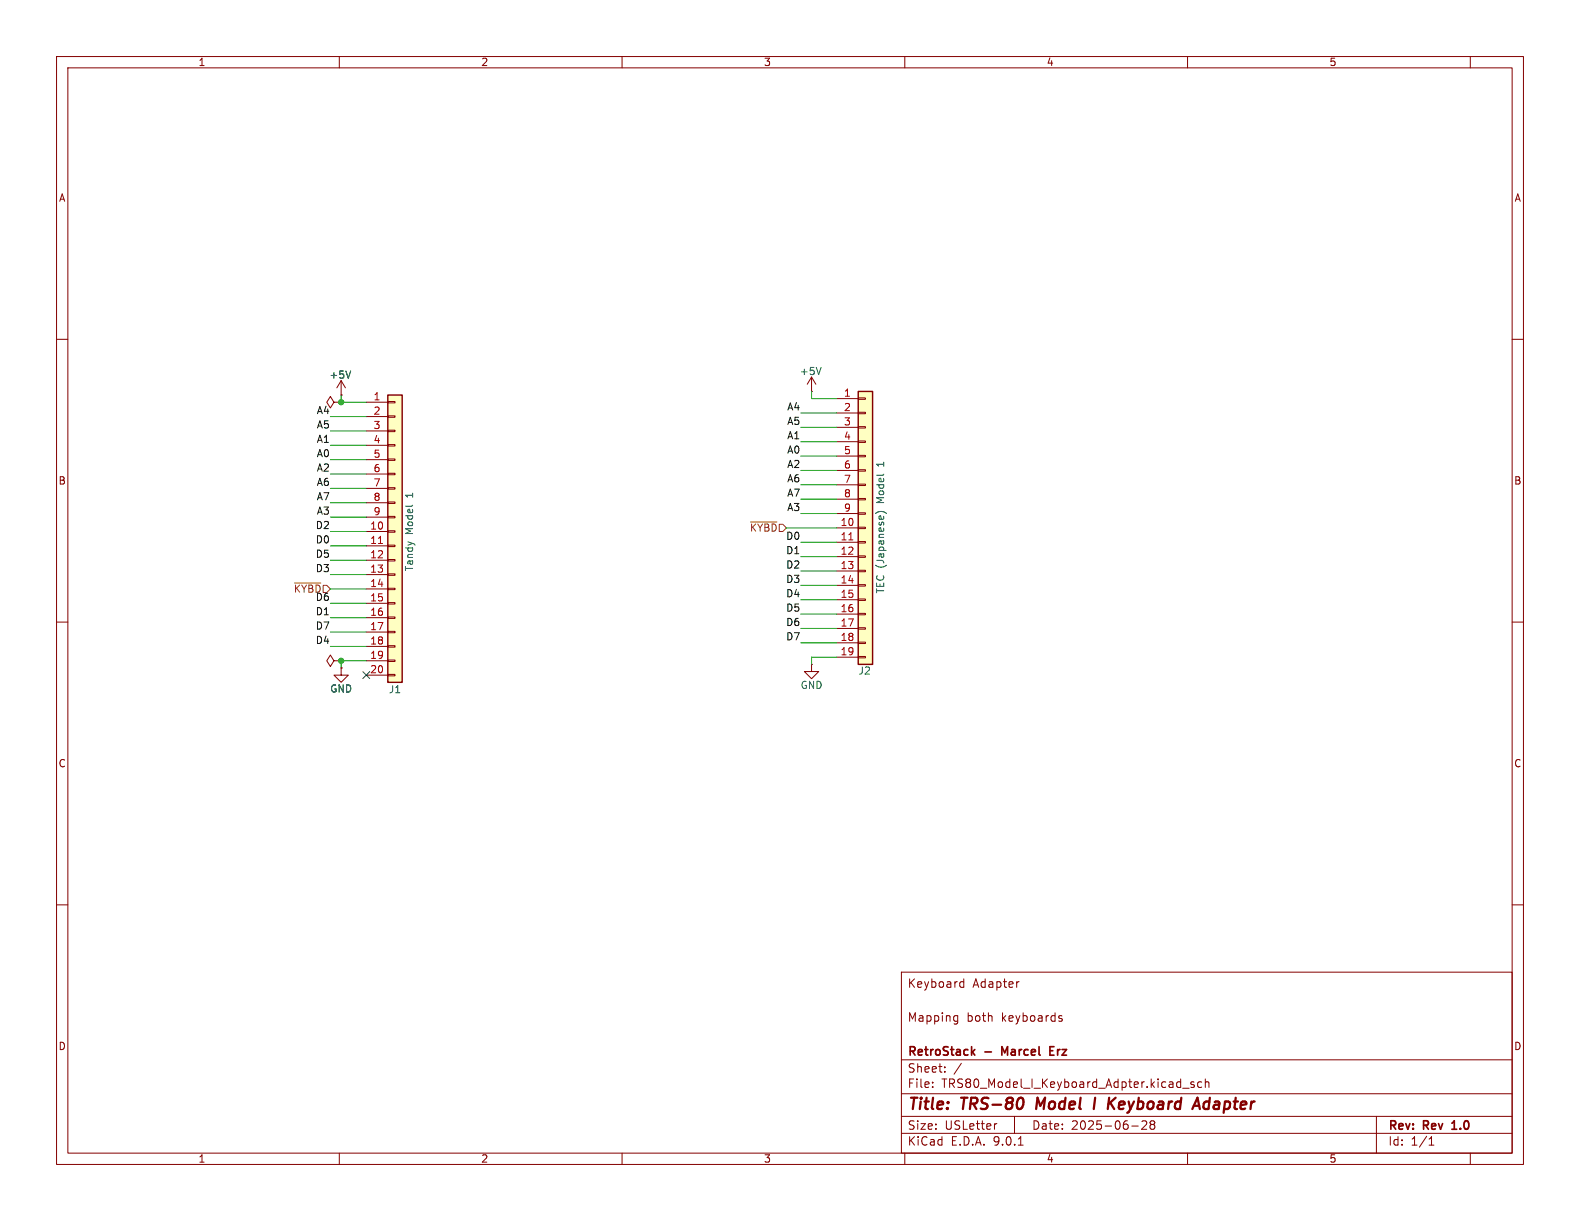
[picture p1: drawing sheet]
<svg xmlns="http://www.w3.org/2000/svg" width="279mm" height="216mm" viewBox="0 0 279 216" stroke-linecap="round" stroke-linejoin="round" font-family="sans-serif">
<g fill="none" stroke="#840000" stroke-width=".18">
<path d="M10 10h259.4v195.9h-259.4zM12 12h255.4v191.9h-255.4zM60 10v2M110 10v2M160 10v2M210 10v2M260 10v2M10 60h2M267.4 60h2M10 110h2M267.4 110h2M10 160h2"/>
<path d="M159.4 171.9h108v32h-108zM168.9 179.6l.5 .1M169.4 179.6v1.2l-.2 .2-.3 .1M169.9 174.5h.5M169.9 173.7h.5M170.4 173.1v1.5M180.2 173.6l-.3 .1M187.4 179.6l.4 .1M267.4 160h2M159.4 197.4h108M159.4 193.4h108M159.4 187.4h108"/>
<path d="M164.9 192.1v.2M164.9 191.4v.1M167.1 189.4v.2M167.1 188.7v.1M169.4 180.5l-.5 .1M170 188l-1.3 1.9M176.3 198.7l-.3 .1M179.4 197.4v3M187.4 180.1l.4 .1 .1 .2-.3 .2h-.2M200.1 199.1h1.2M202.7 198.3v.5l-.8 .9h.9M203.4 198.3v.2l.2 .3"/>
<path d="M203.6 198.8l-.2 .3v.4l.2 .2 .5-.1 .1-.2-.1-.4-.2-.2M203.6 198.8h.3M204.1 198.3l.1 .2-.3 .3M209.1 192.4h1.2M211.1 191.4l-.3-.1-.2 .2v.2l.5 .2v.3h-.5M212.5 191.4l-.4-.1-.3 .3v.4l.1 .2h.6M213.1 191.4l.3-.1 .3 .1 .1 .9M213.1 190.8v1.5M243.4 197.4v6.5M60 203.9v2M110 203.9v2M159.4 200.4h108"/>
<path d="M160 203.9v2M180.1 202.5h.8M210 203.9v2M252.7 202.5h.9M252.7 201.4l.4-.4v1.5M260 203.9v2"/>
</g>
<path d="M172 186l.4 .6M172.4 185.6l-.6 .5M177.7 186.1l-.5-1v1.5M185.7 185.8h.5M186.4 185.1h-.7v1.5h.7M256.7 199.7h.9M256.9 198.5l-.2 .1" fill="none" stroke="#840000" stroke-width=".3"/>
<path d="M180.8 194.2a1.31 1.31 0 0 1 0 1.5M183.5 194.1l-.3 2M193.7 194.1l-.3 2M197.3 194.1l-1.3 1.1M213.7 194.8a.66 .66 0 0 0-.8 .4v.7l.2 .2h.4" fill="none" stroke="#840000" stroke-width=".4"/>
<path d="M68.6 69.9h2.5v50.8h-2.5z" fill="#ffffc2"/>
<path d="M68.6 69.9h2.5v50.8h-2.5z" fill="none" stroke="#840000" stroke-width=".25"/>
<g fill="none" stroke="#840000" stroke-width=".18">
<path d="M59.1 71.1l-.7-1-.6 1 .6 1 .7-1h1.2M60.3 69.9h.1M60.3 71.1h.1M60.3 67.3l-.7 1.3M60.3 67.3l.8 1.3M60.3 67.3v2.6M64.8 71.1h3.8M64.8 73.7h3.8M64.8 76.2h3.8M64.8 78.7h3.8M68.6 71h1.2v.2h-1.2zM68.6 73.5h1.2v.3h-1.2z"/>
<path d="M68.6 76.1h1.2v.2h-1.2zM68.6 78.6h1.2v.3h-1.2zM64.8 81.3h3.8M64.8 83.8h3.8M64.8 86.4h3.8M64.8 88.9h3.8M64.8 91.4h3.8M64.8 94h3.8M64.8 96.5h3.8M64.8 99.1h3.8M68.6 81.2h1.2v.2h-1.2zM68.6 83.7h1.2v.2h-1.2z"/>
<path d="M68.6 86.2h1.2v.3h-1.2zM68.6 88.8h1.2v.2h-1.2zM68.6 91.3h1.2v.3h-1.2zM68.6 93.9h1.2v.2h-1.2zM68.6 96.4h1.2v.2h-1.2zM68.6 98.9h1.2v.3h-1.2zM64.8 101.6h3.8M64.8 104.1h3.8M64.8 106.7h3.8M64.8 109.2h3.8M64.8 111.8h3.8M64.8 114.3h3.8"/>
<path d="M64.8 116.8h3.8M64.8 119.4h3.8M68.6 101.5h1.2v.2h-1.2zM68.6 104h1.2v.3h-1.2zM68.6 106.6h1.2v.2h-1.2zM68.6 109.1h1.2v.2h-1.2zM68.6 111.6h1.2v.3h-1.2zM68.6 114.2h1.2v.2h-1.2zM68.6 116.7h1.2v.3h-1.2zM68.6 119.3h1.2v.2h-1.2z"/>
</g>
<path d="M66.9 96.1h.7" fill="none" stroke="#a90000" stroke-width=".18"/>
<path d="M62 65.6l-.4 1.3" fill="none" stroke="#006464" stroke-width=".18"/>
<path d="M151.8 69.2h2.5v48.3h-2.5z" fill="#ffffc2"/>
<path d="M151.8 69.2h2.5v48.3h-2.5z" fill="none" stroke="#840000" stroke-width=".25"/>
<g fill="none" stroke="#840000" stroke-width=".18">
<path d="M60.3 69.9h.1M60.3 71.1h.1M143.5 69.2h.1M143.5 66.7l-.8 1.2M143.5 66.7l.8 1.2M143.5 66.7v2.5M148 70.5h3.8M148 73h3.8M148 75.6h3.8M148 78.1h3.8M151.8 70.4h1.2v.2h-1.2zM151.8 72.9h1.2v.3h-1.2z"/>
<path d="M151.8 75.4h1.2v.3h-1.2zM151.8 78h1.2v.2h-1.2zM148 80.6h3.8M148 83.2h3.8M148 85.7h3.8M148 88.3h3.8M148 90.8h3.8M148 93.3h3.8M148 95.9h3.8M148 98.4h3.8M151.8 80.5h1.2v.3h-1.2zM151.8 83.1h1.2v.2h-1.2z"/>
<path d="M151.8 85.6h1.2v.3h-1.2zM151.8 88.1h1.2v.3h-1.2zM151.8 90.7h1.2v.2h-1.2zM151.8 93.2h1.2v.3h-1.2zM151.8 95.8h1.2v.2h-1.2zM151.8 98.3h1.2v.3h-1.2zM59.1 116.8l-.7-1-.6 1 .6 1.1 .7-1.1h1.2M60.3 118.1v1.3h1.3l-1.3 1.3-1.2-1.3h1.2M60.3 118.1h.1M60.3 116.8h.1M143.5 117.5v1.2h1.3l-1.3 1.3-1.3-1.3h1.3M143.5 117.5h.1"/>
<path d="M148 101h3.8M148 103.5h3.8M148 106h3.8M148 108.6h3.8M148 111.1h3.8M148 113.7h3.8M148 116.2h3.8M151.8 100.8h1.2v.3h-1.2zM151.8 103.4h1.2v.2h-1.2zM151.8 105.9h1.2v.3h-1.2zM151.8 108.5h1.2v.2h-1.2zM151.8 111h1.2v.3h-1.2z"/>
<path d="M151.8 113.5h1.2v.3h-1.2zM151.8 116.1h1.2v.2h-1.2z"/>
</g>
<path d="M150.1 95.5h.7" fill="none" stroke="#a90000" stroke-width=".18"/>
<path d="M62 65.6l-.4 1.3M145.2 65l-.4 1.2M154.8 90.8a1.46 1.46 0 0 1 2 0" fill="none" stroke="#006464" stroke-width=".18"/>
<path d="M132.7 92.3h4.7M52.1 103.1h4.6" fill="none" stroke="#725600" stroke-width=".18"/>
<g fill="none" stroke="#009600" stroke-width=".18">
<path d="M58.4 76.2h6.4M58.4 78.7h6.4M58.4 73.7h6.4M60.3 69.9v1.2h4.5M141.6 75.6h6.4M141.6 73h6.4M141.6 78.1h6.4M143.5 69.2v1.3h4.5M58.4 99.1h6.4M58.4 96.5h6.4M58.4 83.8h6.4M58.4 81.3h6.4"/>
<path d="M58.4 94h6.4M58.4 91.4h6.4M58.4 88.9h6.4M58.4 86.4h6.4M139.1 93.3h8.9M141.6 83.2h6.4M141.6 85.7h6.4M141.6 88.3h6.4M141.6 95.9h6.4M141.6 98.4h6.4M141.6 80.6h6.4M141.6 90.8h6.4"/>
<path d="M58.4 104.1h6.4M58.4 101.6h6.4M58.4 109.2h6.4M58.4 111.8h6.4M58.4 114.3h6.4M58.4 106.7h6.4M64.8 116.8h-4.5v1.3M141.6 103.5h6.4M141.6 101h6.4M141.6 113.7h6.4M141.6 106h6.4M141.6 111.1h6.4"/>
<path d="M141.6 108.6h6.4M148 116.2h-4.5v1.3"/>
</g>
<path d="M64.2 118.8l1.2 1.2M65.4 118.8l-1.2 1.2" fill="none" stroke="#000084" stroke-width=".18"/>
<g fill="#009600" stroke="#009600" stroke-width=".18">
<circle cx="60.3" cy="71.1" r=".46"/>
<circle cx="60.3" cy="116.8" r=".46"/>
</g>
<g font-size="2.8" fill="#840000">
<text x="160.4" y="196.8">Title:</text>
<text x="170.1" y="196.8">TRS-80</text>
<text x="184.1" y="196.8">Model</text>
<text x="195.1" y="196.8">I</text>
<text x="198.4" y="196.8">Keyboard</text>
<text x="214.4" y="196.8">Adapter</text>
</g>
<g font-size="2.1" fill="#840000">
<text x="160.4" y="174.9">Keyboard</text>
<text x="172" y="174.9">Adapter</text>
<text x="160.4" y="180.9">Mapping</text>
<text x="170.9" y="180.9">both</text>
<text x="177.1" y="180.9">keyboards</text>
<text x="160.4" y="189.9">Sheet:</text>
<text x="160.4" y="187.1">RetroStack</text>
<text x="174.2" y="187.1">-</text>
<text x="177.8" y="187.1">Marcel</text>
<text x="186.9" y="187.1">Erz</text>
<text x="160.4" y="192.6">File:</text>
<text x="166.5" y="192.6">TRS80_Model_I_Keyboard_Adpter.kicad_sch</text>
<text x="160.4" y="202.8">KiCad</text>
<text x="160.4" y="200">Size:</text>
<text x="167.1" y="200">USLetter</text>
<text x="168.1" y="202.8">E.D.A.</text>
<text x="175.7" y="202.8">9.0.1</text>
<text x="182.4" y="200">Date:</text>
<text x="189.4" y="200">2025-06-28</text>
<text x="245.4" y="200.2">Rev:</text>
<text x="245.4" y="202.8">Id:</text>
<text x="249.5" y="202.8">1/1</text>
<text x="251.8" y="200.2">Rev</text>
<text x="257.5" y="200.2">1.0</text>
</g>
<g font-size="1.8" fill="#840000">
<text x="35" y="11.9">1</text>
<text x="85" y="11.9">2</text>
<text x="135" y="11.9">3</text>
<text x="185" y="11.9">4</text>
<text x="235" y="11.9">5</text>
<text x="10.3" y="35.9">A</text>
<text x="267.7" y="35.9">A</text>
<text x="10.3" y="85.9">B</text>
<text x="267.7" y="85.9">B</text>
<text x="10.3" y="135.9">C</text>
<text x="267.7" y="135.9">C</text>
<text x="10.3" y="185.9">D</text>
<text x="267.7" y="185.9">D</text>
<text x="35" y="205.8">1</text>
<text x="85" y="205.8">2</text>
<text x="135" y="205.8">3</text>
<text x="185" y="205.8">4</text>
<text x="235" y="205.8">5</text>
</g>
<g font-size="1.8" fill="#006464">
<text x="58.2" y="67.2">+5V</text>
<text x="141.3" y="66.5">+5V</text>
<text x="156.6" y="82.2" transform="rotate(-90 156.6 82.2)">1</text>
<text x="73.3" y="87.9" transform="rotate(-90 73.3 87.9)">1</text>
<text x="156.6" y="88.9" transform="rotate(-90 156.6 88.9)">Model</text>
<text x="73.3" y="94.5" transform="rotate(-90 73.3 94.5)">Model</text>
<text x="73.3" y="101.1" transform="rotate(-90 73.3 101.1)">Tandy</text>
<text x="156.6" y="105.1" transform="rotate(-90 156.6 105.1)">TEC (Japanese)</text>
<text x="151.7" y="119.5">J2</text>
<text x="58.3" y="122.7">GND</text>
<text x="68.7" y="122.8">J1</text>
<text x="141.5" y="122">GND</text>
</g>
<g font-size="1.8" fill="#a90000">
<text x="66" y="70.9">1</text>
<text x="149.2" y="70.2">1</text>
<text x="66" y="73.4">2</text>
<text x="66" y="75.9">3</text>
<text x="149.2" y="72.8">2</text>
<text x="149.2" y="75.3">3</text>
<text x="149.2" y="77.9">4</text>
<text x="66" y="78.5">4</text>
<text x="66" y="81">5</text>
<text x="66" y="83.6">6</text>
<text x="149.2" y="80.4">5</text>
<text x="149.2" y="82.9">6</text>
<text x="66" y="86.1">7</text>
<text x="66" y="88.6">8</text>
<text x="149.2" y="85.5">7</text>
<text x="149.2" y="88">8</text>
<text x="65.4" y="93.7">10</text>
<text x="66" y="91.2">9</text>
<text x="148.5" y="93.1">10</text>
<text x="148.5" y="95.6">11</text>
<text x="149.2" y="90.6">9</text>
<text x="65.4" y="96.3">11</text>
<text x="65.4" y="98.8">12</text>
<text x="65.4" y="101.3">13</text>
<text x="148.5" y="98.2">12</text>
<text x="148.5" y="100.7">13</text>
<text x="65.4" y="103.9">14</text>
<text x="65.4" y="106.4">15</text>
<text x="148.5" y="103.3">14</text>
<text x="148.5" y="105.8">15</text>
<text x="65.4" y="109">16</text>
<text x="65.4" y="111.5">17</text>
<text x="148.5" y="108.3">16</text>
<text x="148.5" y="110.9">17</text>
<text x="148.5" y="113.4">18</text>
<text x="65.4" y="114">18</text>
<text x="65.4" y="116.6">19</text>
<text x="65.4" y="119.1">20</text>
<text x="148.5" y="116">19</text>
</g>
<g font-size="1.8" fill="#0f0f0f">
<text x="55.9" y="73.3">A4</text>
<text x="55.9" y="75.9">A5</text>
<text x="139.1" y="77.8">A1</text>
<text x="139.1" y="75.2">A5</text>
<text x="139.1" y="72.7">A4</text>
<text x="55.9" y="78.4">A1</text>
<text x="55.9" y="83.5">A2</text>
<text x="55.9" y="80.9">A0</text>
<text x="139.1" y="82.8">A2</text>
<text x="139.1" y="80.3">A0</text>
<text x="55.9" y="88.6">A7</text>
<text x="55.9" y="86">A6</text>
<text x="139.1" y="87.9">A7</text>
<text x="139.1" y="85.4">A6</text>
<text x="55.7" y="93.6">D2</text>
<text x="55.9" y="91.1">A3</text>
<text x="138.9" y="95.5">D0</text>
<text x="139.1" y="90.5">A3</text>
<text x="55.7" y="101.3">D3</text>
<text x="55.7" y="96.2">D0</text>
<text x="55.7" y="98.7">D5</text>
<text x="138.9" y="98.1">D1</text>
<text x="138.9" y="100.6">D2</text>
<text x="55.7" y="106.3">D6</text>
<text x="138.9" y="103.2">D3</text>
<text x="138.9" y="105.7">D4</text>
<text x="55.7" y="114">D4</text>
<text x="55.7" y="111.4">D7</text>
<text x="55.7" y="108.9">D1</text>
<text x="138.9" y="113.3">D7</text>
<text x="138.9" y="110.8">D6</text>
<text x="138.9" y="108.2">D5</text>
</g>
<g font-size="1.8" fill="#725600">
<text x="132.5" y="94.2">~{KYBD}</text>
<text x="51.9" y="105">~{KYBD}</text>
</g>
</svg>
